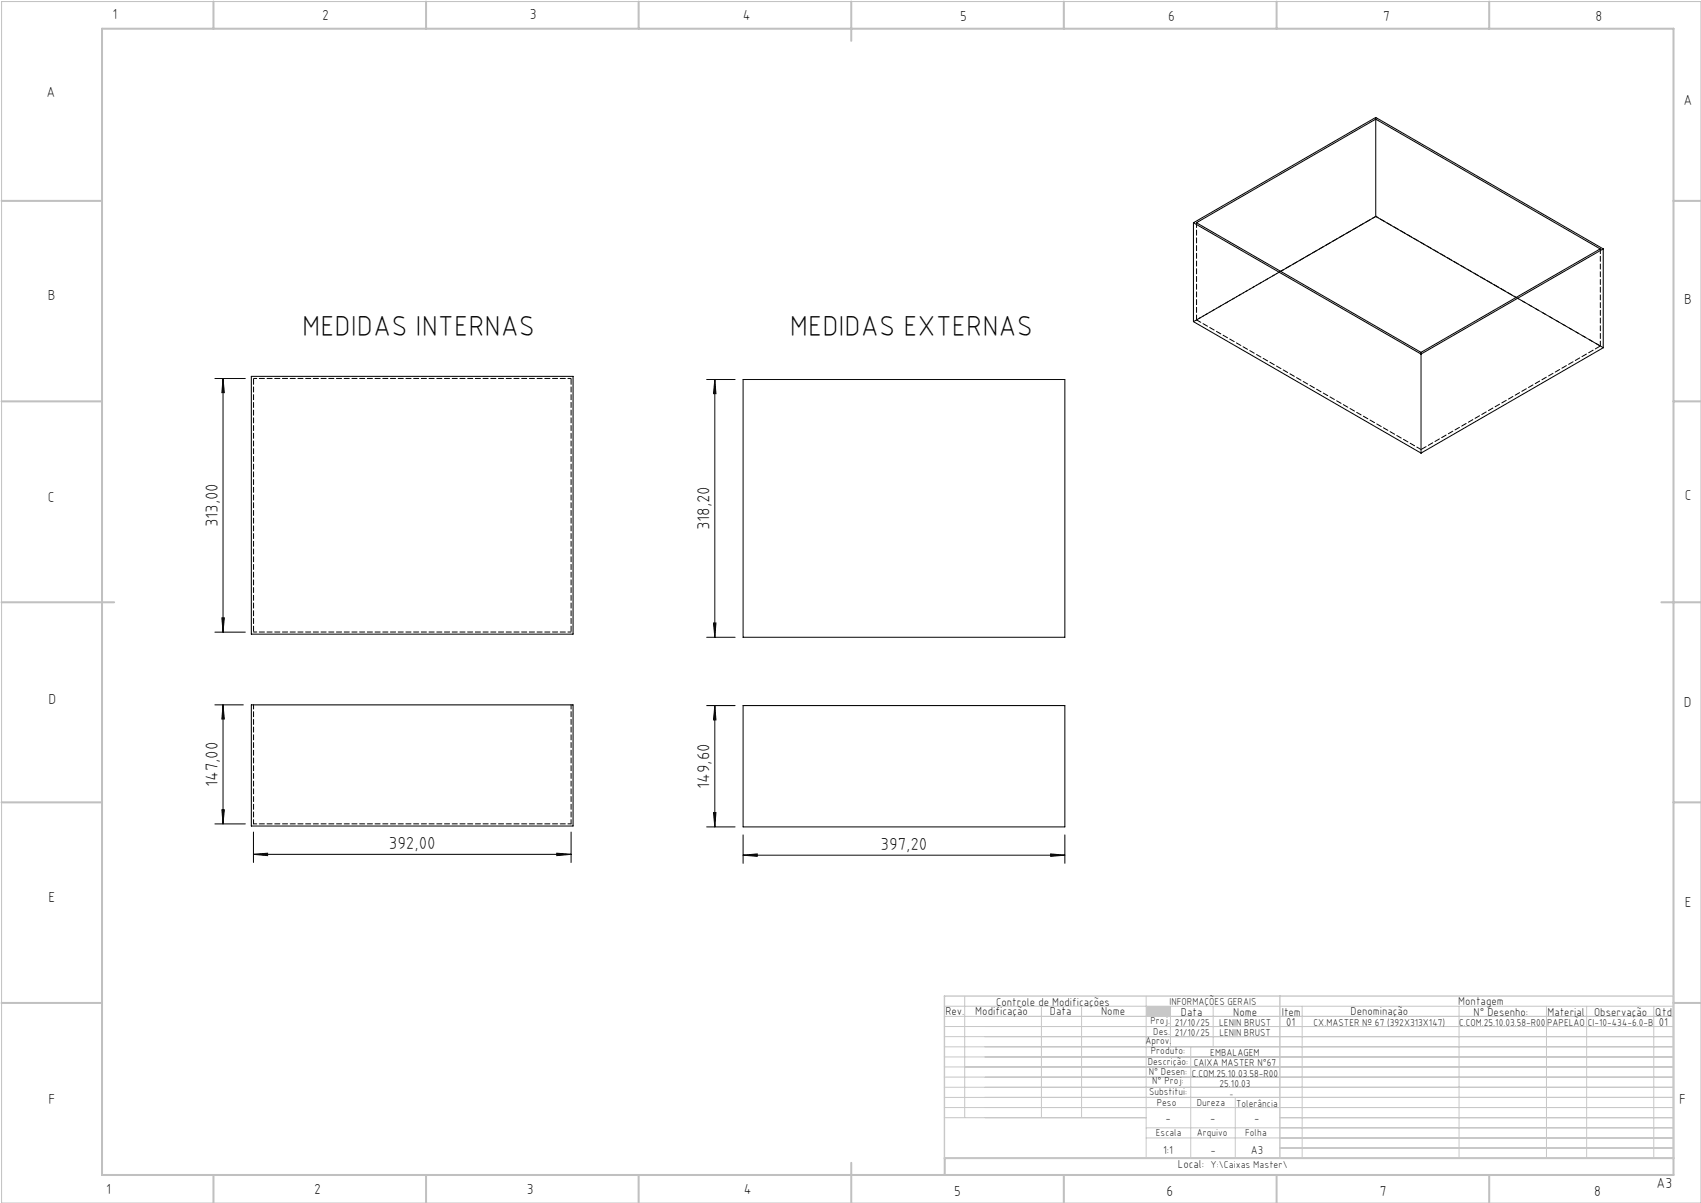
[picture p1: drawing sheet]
<svg xmlns="http://www.w3.org/2000/svg" width="420mm" height="297mm" viewBox="0 0 420 297" stroke-linecap="round" stroke-linejoin="round" font-family="sans-serif">
<path d="M.4 .4h419.6v296.6h-419.6z" fill="none" stroke="#c0c0c0" stroke-width=".25"/>
<g fill="none" stroke="#c0c0c0" stroke-width=".5">
<path d="M25.2 7.1h388v283h-388zM52.7 .4v6.7M105.2 .4v6.7M157.7 .4v6.7M210.2 .4v9.7M262.7 .4v6.7M315.2 .4v6.7M367.7 .4v6.7M.4 49.6h24.8M413.2 49.6h6.8M.4 99.1h24.8M413.2 99.1h6.8"/>
<path d="M.4 148.7h27.8M410.2 148.7h9.8M.4 198.1h24.8M413.2 198.1h6.8M.4 247.6h24.8M413.2 247.6h6.8M52.7 290.1v6.9M105.2 290.1v6.9M157.7 290.1v6.9M210.2 287.1v9.9M262.7 290.1v6.9M315.2 290.1v6.9"/>
<path d="M367.7 290.1v6.9M413.2 285.9h-179.9v4.2"/>
</g>
<g fill="none" stroke="#c3c8d2" stroke-width=".25">
<path d="M233.2 250.9h180M233.2 248.4h180M233.2 253.4h180M233.2 255.9h180M233.2 258.4h180M238.2 245.9v30M257.1 248.4v27.5M267.1 248.4v27.5M283 245.9v40M289 248.4v10M294 258.4v27.5M299.5 248.4v10"/>
<path d="M321.5 248.4v37.5M360.3 248.4v37.5M381.8 248.4v37.5M391.8 248.4v37.5M408.3 248.4v37.5M233.2 260.9h180M233.2 263.4h180M233.2 265.9h180M233.2 268.4h180M233.2 270.9h180M233.2 273.4h180M233.2 275.9h49.8"/>
<path d="M283 278.4h130.2M305 270.9v15M316 275.9h97.2M283 280.9h130.2M316 283.4h97.2"/>
</g>
<path d="M233.2 245.9h180v40h-180zM316 245.9v40" fill="none" stroke="#c3c8d2" stroke-width=".35"/>
<path d="M283 248.4h6v2.5h-6z" fill-rule="evenodd" fill="#c3c8d2"/>
<g fill="none" stroke="#000" stroke-width=".25">
<path d="M339.7 29.4v24M294.7 55v24.4l56.2 32.5M294.7 55l56.2 32.4M294.7 55l45-26 56.2 32.5M295.4 55l44.3-25.6 55.4 32.1-44.2 25.5zM339.7 53.4l34.6 20M339.7 53.4l-23.5 13.6M395.9 61.5l-45 25.9M395.9 61.5v24.4l-45 26M53.1 93.4h7.5M55.1 93.4v62.7M55.1 93.4l.3 3.5h-.6z"/>
<path d="M62.1 92.9h79.4v63.7h-79.4zM174.5 93.7h7M176.5 93.7v63.6M176.5 93.7l.3 3.5h-.6zM183.5 93.7h79.4v63.6h-79.4zM350.9 87.4v24.5M53.1 156.1h7.5M54.8 152.5h.6l-.3 3.6zM174.5 157.3h7M176.2 153.8h.6l-.3 3.5zM53.1 174h7M55.1 174v29.4"/>
<path d="M55.1 174l.3 3.5h-.6zM62.1 174h79.4v29.9h-79.4zM174.5 174.2h7M176.5 174.2v29.9M176.5 174.2l.3 3.5h-.6zM183.5 174.2h79.4v29.9h-79.4zM54.8 199.9h.6l-.3 3.5zM53.1 203.4h7.5M62.6 210.9l3.5-.3v.6zM62.6 205.4v7.5M62.6 210.9h78.4M137.5 210.6l3.5 .3-3.5 .3z"/>
<path d="M141 205.4v7.5M174.5 204.1h7M176.2 200.6h.6l-.3 3.5zM183.5 211.1l3.5-.3v.6zM183.5 206.1v7M183.5 211.1h79.4M259.4 210.8l3.5 .3-3.5 .3zM262.9 206.1v7"/>
</g>
<g fill="#000">
<path d="M54.8 152.5h.6l-.3 3.6zM55.1 93.4l.3 3.5h-.6zM176.2 153.8h.6l-.3 3.5zM176.5 93.7l.3 3.5h-.6z"/>
<path d="M55.1 174l.3 3.5h-.6zM54.8 199.9h.6l-.3 3.5zM176.5 174.2l.3 3.5h-.6zM176.2 200.6h.6l-.3 3.5z"/>
<path d="M62.6 210.9l3.5-.3v.6zM137.5 210.6l3.5 .3-3.5 .3zM183.5 211.1l3.5-.3v.6zM259.4 210.8l3.5 .3-3.5 .3z"/>
</g>
<path d="M62.6 174v29.4M141 174v29.4" fill="none" stroke="#000" stroke-width=".25" stroke-dasharray="1.3 .6" stroke-dashoffset=".2"/>
<path d="M62.6 93.4h78.4M141 156h-78.4M62.6 203.4h78.4" fill="none" stroke="#000" stroke-width=".25" stroke-dasharray="1.3 .6" stroke-dashoffset=".5"/>
<path d="M141 93.4v62.6M350.9 111l44.2-25.6M62.6 156v-62.6" fill="none" stroke="#000" stroke-width=".25" stroke-dasharray="1.3 .6" stroke-dashoffset="-.2"/>
<path d="M339.7 29v.4M339.7 53.4h.1M350.9 87v.4" fill="none" stroke="#000" stroke-width=".25" stroke-dasharray="1.3 .6"/>
<path d="M295.4 55v24M295.4 79l55.5 32M316.2 67l-20.8 12M395.1 61.4v24M395.1 85.4l-20.7-12" fill="none" stroke="#000" stroke-width=".25" stroke-dasharray="1.3 .6" stroke-dashoffset=".1"/>
<path d="M395.9 85.8l-56.2-32.4" fill="none" stroke="#000" stroke-width=".25" stroke-dasharray="1.3 .6" stroke-dashoffset=".6"/>
<path d="M339.7 53.4l-45 26" fill="none" stroke="#000" stroke-width=".25" stroke-dasharray="1.3 .6" stroke-dashoffset=".4"/>
<g font-size="7.1">
<text x="74.6" y="82.9">MEDIDAS INTERNAS</text>
<text x="195" y="82.9">MEDIDAS EXTERNAS</text>
</g>
<g font-size="4.3">
<text x="53.8" y="130.2" transform="rotate(-90 53.8 130.2)">313,00</text>
<text x="175.2" y="131" transform="rotate(-90 175.2 131)">318,20</text>
<text x="53.8" y="194.3" transform="rotate(-90 53.8 194.3)">147,00</text>
<text x="175.2" y="194.8" transform="rotate(-90 175.2 194.8)">149,60</text>
<text x="96" y="209.6">392,00</text>
<text x="217.4" y="209.8">397,20</text>
</g>
<g font-size="3.6">
<text x="27.8" y="4.8">1</text>
<text x="79.5" y="4.9">2</text>
<text x="130.8" y="4.8">3</text>
<text x="183.4" y="4.9">4</text>
<text x="237.1" y="5.1">5</text>
<text x="288.4" y="5.2">6</text>
<text x="341.5" y="5.1">7</text>
<text x="394" y="5.2">8</text>
<text x="11.5" y="24">A</text>
<text x="415.7" y="25.8">A</text>
<text x="11.8" y="74.1">B</text>
<text x="415.8" y="75.1">B</text>
<text x="11.8" y="124">C</text>
<text x="416" y="123.5">C</text>
<text x="12" y="173.7">D</text>
<text x="415.8" y="174.7">D</text>
<text x="12" y="222.6">E</text>
<text x="416" y="223.9">E</text>
<text x="12" y="272.6">F</text>
<text x="414.6" y="272.6">F</text>
<text x="409" y="293.3">A3</text>
<text x="26.2" y="294.8">1</text>
<text x="77.6" y="294.8">2</text>
<text x="130.1" y="294.8">3</text>
<text x="183.7" y="294.7">4</text>
<text x="235.6" y="295.2">5</text>
<text x="288" y="295.2">6</text>
<text x="340.7" y="295.2">7</text>
<text x="393.6" y="295.2">8</text>
</g>
<g font-size="2.9">
<text x="240.8" y="250.6">Modificação</text>
<text x="259.2" y="250.6">Data</text>
<text x="271.9" y="250.6">Nome</text>
<text x="290.9" y="288.4">Local:</text>
</g>
<g font-size="2.8">
<text x="233.4" y="250.6">Rev.</text>
<text x="246" y="248.4">Controle de Modificações</text>
<text x="291.6" y="250.8">Data</text>
<text x="304.5" y="250.8">Nome</text>
<text x="316.5" y="250.9">Item</text>
<text x="333.5" y="250.5">Denominação</text>
<text x="360.1" y="248.2">Montagem</text>
<text x="363.9" y="250.8">N° Desenho:</text>
<text x="382.1" y="250.8">Material</text>
<text x="393.6" y="250.8">Observação</text>
<text x="408.7" y="250.9">Qtd</text>
<text x="317.6" y="253.3">01</text>
<text x="409.6" y="253.3">01</text>
<text x="287.7" y="276.9">-</text>
<text x="298.8" y="276.9">-</text>
<text x="309.7" y="276.9">-</text>
<text x="287.2" y="284.8">1:1</text>
<text x="298.9" y="284.8">-</text>
<text x="308.8" y="284.8">A3</text>
</g>
<g font-size="2.5">
<text x="288.7" y="248.2">INFORMAÇÕES GERAIS</text>
<text x="282.8" y="257.8">Aprov.</text>
<text x="284.1" y="252.9">Proj.</text>
<text x="284.8" y="255.4">Des.</text>
<text x="290.1" y="255.8">21/10/25</text>
<text x="290.1" y="253.3">21/10/25</text>
<text x="301" y="253.3">LENIN BRUST</text>
<text x="301.1" y="255.8">LENIN BRUST</text>
<text x="324.3" y="253.3">CX.MASTER Nº 67 (392X313X147)</text>
<text x="360.3" y="253.3">C.COM.25.10.03.58-R00</text>
<text x="382" y="253.3">PAPELÃO</text>
<text x="392" y="253.3">CI-10-434-6.0-B</text>
<text x="283.4" y="262.9">Descrição:</text>
<text x="284.2" y="260.3">Produto:</text>
<text x="294.7" y="263.3">CAIXA MASTER N°67</text>
<text x="298.8" y="260.7">EMBALAGEM</text>
<text x="283.7" y="265.4">N° Desen:</text>
<text x="284.5" y="267.7">N° Proj:</text>
<text x="294.3" y="265.9">C.COM.25.10.03.58-R00</text>
<text x="301.1" y="268.3">25.10.03</text>
<text x="283.7" y="270.4">Substitui:</text>
<text x="285.6" y="273">Peso</text>
<text x="295.5" y="273">Dureza</text>
<text x="305.2" y="273.3">Tolerância</text>
<text x="285.4" y="280.4">Escala</text>
<text x="295.5" y="280.4">Arquivo</text>
<text x="307.5" y="280.4">Folha</text>
<text x="298.9" y="288.4">Y:\Caixas Master\</text>
</g>
<text font-size="2.1" x="303.5" y="270.9">-</text>
</svg>
